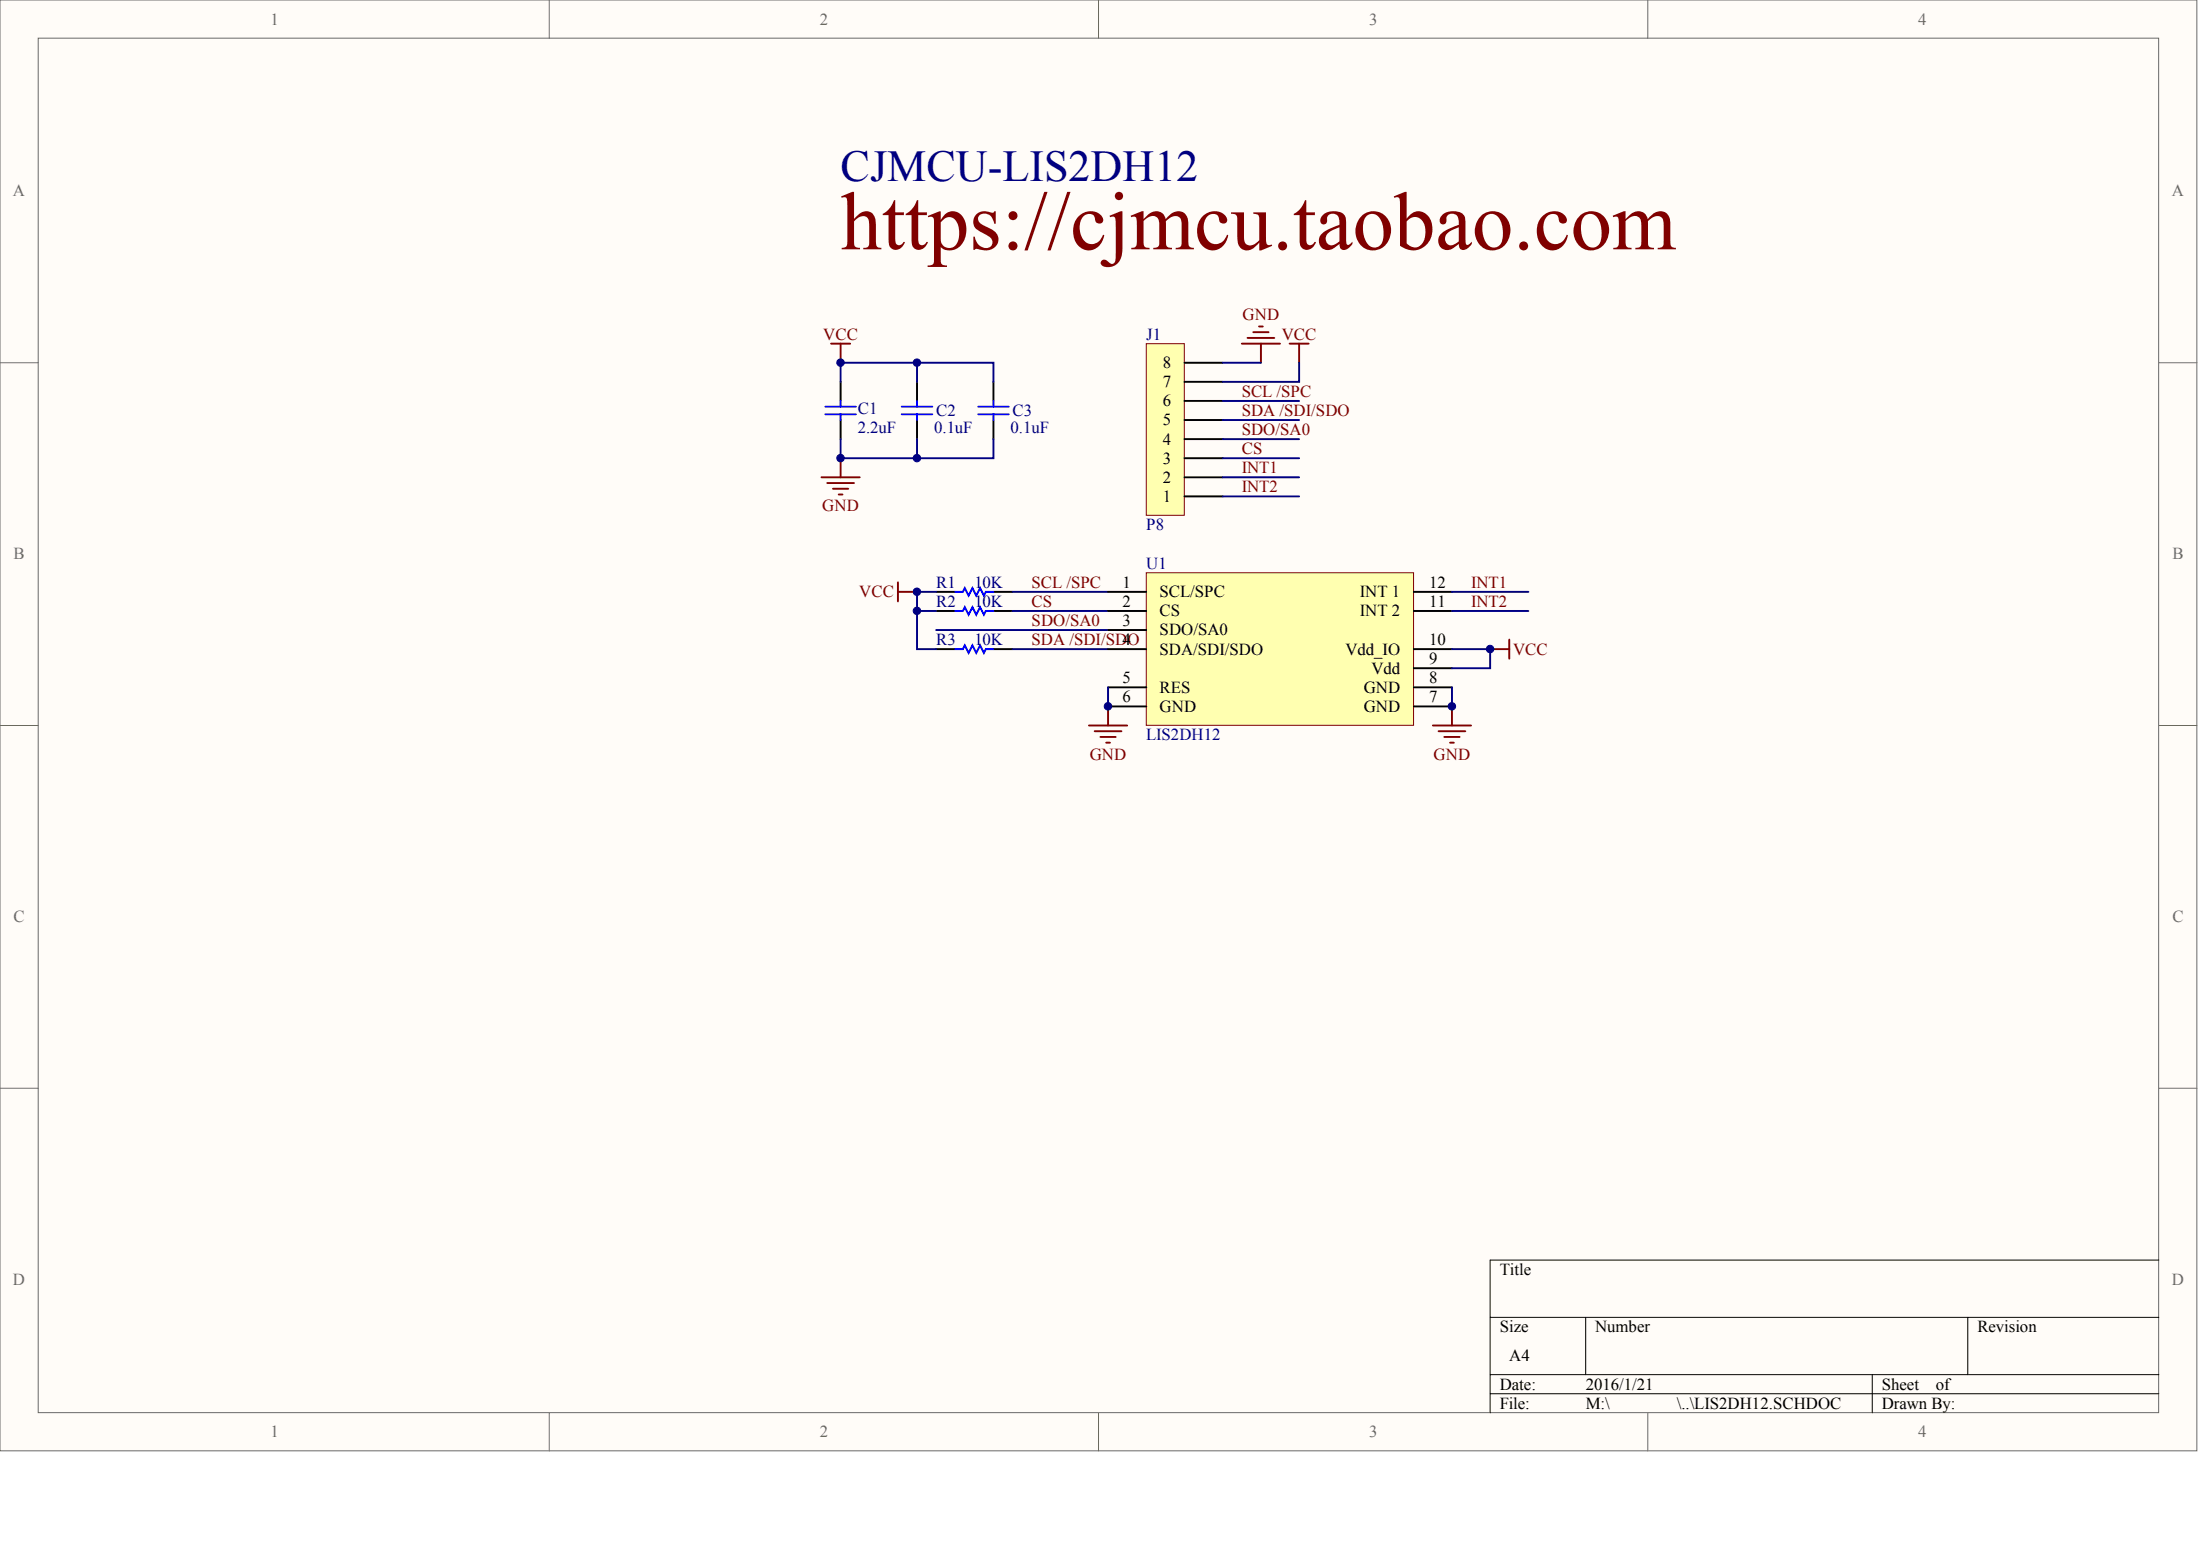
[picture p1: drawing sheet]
<svg xmlns="http://www.w3.org/2000/svg" width="840mm" height="594mm" viewBox="0 0 840 594" stroke-linecap="round" stroke-linejoin="round" font-family="sans-serif">
<g fill="#fffcf8" stroke="#696969" stroke-width=".38">
<path d="M0 0h838.4v553.6h-838.4z"/>
<path d="M14.6 14.6h809.2v524.4h-809.2z"/>
</g>
<path d="M209.6 0v14.6M419.2 0v14.6M628.9 0v14.6M0 138.4h14.6M823.9 138.4h14.6M0 276.8h14.6M823.9 276.8h14.6M0 415.2h14.6M823.9 415.2h14.6M209.6 539.1v14.5M419.2 539.1v14.5M628.9 539.1v14.5" fill="none" stroke="#696969" stroke-width=".38"/>
<path d="M823.9 480.8h-255.2v58.3M568.7 502.6h255.2M605.2 502.6v21.9M751 502.6v21.9M568.7 524.5h255.2M568.7 531.8h255.2M714.5 524.5v14.6" fill="none" stroke="#000" stroke-width=".38"/>
<path d="M320.8 145.7v7.3M350 145.7v7.3M320.8 160.3v7.2M350 160.3v7.2M357.3 233.1h7.3M357.3 225.8h7.3M379.1 233.1h7.3M379.1 225.8h7.3M357.3 247.7h7.3M379.1 247.7h7.3" fill="none" stroke="#000" stroke-width=".73"/>
<path d="M315 155.2h11.6M315 158.1h11.6M320.8 153v2.2M320.8 158.1v2.2M344.1 155.2h11.7M344.1 158.1h11.7M350 153v2.2M350 158.1v2.2M364.6 233.1h2.9l.7-1.4 1.5 2.9 1.4-2.9 1.5 2.9 1.4-2.9 1.5 2.9 .7-1.5h2.9M364.6 225.8h2.9l.7-1.4 1.5 2.9 1.4-2.9 1.5 2.9 1.4-2.9 1.5 2.9 .7-1.5h2.9M364.6 247.7h2.9l.7-1.5 1.5 2.9 1.4-2.9 1.5 2.9 1.4-2.9 1.5 2.9 .7-1.4h2.9" fill="none" stroke="#00f" stroke-width=".73"/>
<path d="M317.2 131.1h7.3M320.8 131.1v7.3M320.8 174.8v7.3M313.5 182.1h14.6M315.7 184.3h10.2M317.9 186.5h5.8M320.1 188.7h1.4" fill="none" stroke="#800000" stroke-width=".73"/>
<path d="M386.4 233.1h36.5M386.4 225.8h36.5M357.3 240.4h65.6M386.4 247.7h36.5" fill="none" stroke="#000080" stroke-width=".73"/>
<path d="M437.5 131.1h14.5v65.5h-14.5z" fill="#ffffb0" stroke="#800000" stroke-width=".38"/>
<path d="M452.1 138.4h14.5M452.1 153h14.5M452.1 145.7h14.5M452.1 174.8h14.5M452.1 167.5h14.5M452.1 160.3h14.5M452.1 189.4h14.5M452.1 182.1h14.5" fill="none" stroke="#000" stroke-width=".73"/>
<path d="M473.9 131.1h14.6M476.1 128.9h10.2M478.3 126.8h5.8M480.5 124.6h1.4M481.2 131.1v7.3M492.2 131.1h7.2M495.8 131.1v7.3" fill="none" stroke="#800000" stroke-width=".73"/>
<path d="M466.6 138.4h14.6M495.8 138.4v7.3h-29.2M466.6 153h29.2M466.6 160.3h29.2M466.6 167.5h29.2M466.6 174.8h29.2M466.6 182.1h29.2M466.6 189.4h29.2" fill="none" stroke="#000080" stroke-width=".73"/>
<path d="M437.5 218.5h102v58.2h-102z" fill="#ffffb0" stroke="#800000" stroke-width=".38"/>
<g fill="none" stroke="#000" stroke-width=".73">
<path d="M379.1 145.7v7.3M379.1 160.3v7.2M422.9 225.8h14.6M422.9 233.1h14.6M539.5 225.8h14.6M539.5 233.1h14.6M422.9 240.4h14.6M422.9 247.7h14.6M539.5 247.7h14.6M539.5 255h14.6M422.9 262.2h14.6M422.9 269.5h14.6"/>
<path d="M539.5 262.2h14.6M539.5 269.5h14.6"/>
</g>
<g fill="none" stroke="#800000" stroke-width=".73">
<path d="M342.7 222.2v7.3M342.7 225.8h7.3M568.7 247.7h7.3M576 244v7.3M415.6 276.8h14.6M417.8 279h10.2M422.9 269.5v7.3M546.8 276.8h14.6M549 279h10.2M554.1 269.5v7.3M420 281.2h5.8M422.2 283.4h1.4"/>
<path d="M551.2 281.2h5.8M553.4 283.4h1.5"/>
</g>
<path d="M350 138.4h29.1v7.3M320.8 145.7v-7.3h29.2v7.3M320.8 167.5v7.3h29.2v-7.3M379.1 167.5v7.3h-29.1M350 233.1v14.6h7.3M357.3 225.8h-7.3v7.3h7.3M554.1 233.1h29.2M554.1 225.8h29.2M554.1 247.7h14.6v7.3h-14.6M422.9 262.2v7.3M554.1 262.2v7.3" fill="none" stroke="#000080" stroke-width=".73"/>
<path d="M373.3 155.2h11.7M373.3 158.1h11.7M379.1 153v2.2M379.1 158.1v2.2" fill="none" stroke="#00f" stroke-width=".73"/>
<g fill="#000080" stroke="#000080" stroke-width=".38">
<circle cx="320.8" cy="174.8" r="1.42"/>
<circle cx="320.8" cy="138.4" r="1.42"/>
<circle cx="349.9" cy="233.1" r="1.42"/>
<circle cx="349.9" cy="225.8" r="1.42"/>
<circle cx="349.9" cy="174.8" r="1.42"/>
<circle cx="349.9" cy="138.4" r="1.42"/>
<circle cx="422.9" cy="269.5" r="1.42"/>
<circle cx="554.1" cy="269.5" r="1.42"/>
<circle cx="568.7" cy="247.6" r="1.42"/>
</g>
<text font-size="31.5" fill="#800000" x="320.8" y="95.1">https://cjmcu.taobao.com</text>
<text font-size="16.8" fill="#000080" x="320.8" y="68.9">CJMCU-LIS2DH12</text>
<g font-size="6.4" fill="#696969">
<text x="103.2" y="9.3">1</text>
<text x="312.9" y="9.3">2</text>
<text x="522.5" y="9.3">3</text>
<text x="732.1" y="9.3">4</text>
<text x="5" y="74.9">A</text>
<text x="828.9" y="74.9">A</text>
<text x="5.2" y="213.3">B</text>
<text x="829.1" y="213.3">B</text>
<text x="5.2" y="351.7">C</text>
<text x="829.1" y="351.7">C</text>
<text x="5" y="490.1">D</text>
<text x="828.9" y="490.1">D</text>
<text x="103.2" y="548.4">1</text>
<text x="312.9" y="548.4">2</text>
<text x="522.5" y="548.4">3</text>
<text x="732.1" y="548.4">4</text>
</g>
<g font-size="6.4" fill="#800000">
<text x="474.2" y="122.3">GND</text>
<text x="314.2" y="129.5">VCC</text>
<text x="489.2" y="129.5">VCC</text>
<text x="473.9" y="151.4">SCL /SPC</text>
<text x="473.9" y="158.7">SDA /SDI/SDO</text>
<text x="473.9" y="166">SDO/SA0</text>
<text x="473.9" y="173.3">CS</text>
<text x="473.9" y="180.5">INT1</text>
<text x="473.9" y="187.8">INT2</text>
<text x="313.8" y="195.1">GND</text>
<text x="328" y="227.9">VCC</text>
<text x="393.7" y="224.3">SCL /SPC</text>
<text x="561.4" y="224.3">INT1</text>
<text x="393.7" y="231.5">CS</text>
<text x="561.4" y="231.5">INT2</text>
<text x="393.7" y="238.8">SDO/SA0</text>
<text x="393.7" y="246.1">SDA /SDI/SDO</text>
<text x="577.5" y="249.7">VCC</text>
<text x="415.9" y="289.8">GND</text>
<text x="547.1" y="289.8">GND</text>
</g>
<g font-size="6.4" fill="#000080">
<text x="437.5" y="129.5">J1</text>
<text x="327.4" y="158">C1</text>
<text x="357.3" y="158.7">C2</text>
<text x="386.4" y="158.7">C3</text>
<text x="327.4" y="165.2">2.2uF</text>
<text x="356.5" y="165.2">0.1uF</text>
<text x="385.7" y="165.2">0.1uF</text>
<text x="437.5" y="202.4">P8</text>
<text x="437.5" y="217">U1</text>
<text x="357.3" y="224.3">R1</text>
<text x="371.8" y="224.3">10K</text>
<text x="357.3" y="231.5">R2</text>
<text x="371.8" y="231.5">10K</text>
<text x="357.3" y="246.1">R3</text>
<text x="371.8" y="246.1">10K</text>
<text x="437.5" y="282.5">LIS2DH12</text>
</g>
<g font-size="6.4">
<text x="443.7" y="140.5">8</text>
<text x="443.7" y="147.8">7</text>
<text x="443.7" y="155">6</text>
<text x="443.7" y="162.3">5</text>
<text x="443.7" y="169.6">4</text>
<text x="443.7" y="176.9">3</text>
<text x="443.7" y="184.2">2</text>
<text x="443.7" y="191.5">1</text>
<text x="428.4" y="224.3">1</text>
<text x="442.6" y="227.9">SCL/SPC</text>
<text x="519" y="227.9">INT 1</text>
<text x="545.4" y="224.3">12</text>
<text x="428.4" y="231.5">2</text>
<text x="545.4" y="231.5">11</text>
<text x="428.4" y="238.8">3</text>
<text x="442.6" y="235.2">CS</text>
<text x="519" y="235.2">INT 2</text>
<text x="442.6" y="242.5">SDO/SA0</text>
<text x="428.4" y="246.1">4</text>
<text x="442.6" y="249.7">SDA/SDI/SDO</text>
<text x="513.4" y="249.7">Vdd_IO</text>
<text x="545.4" y="246.1">10</text>
<text x="523.4" y="257">Vdd</text>
<text x="545.4" y="253.4">9</text>
<text x="428.4" y="260.7">5</text>
<text x="545.4" y="260.7">8</text>
<text x="428.4" y="268">6</text>
<text x="442.6" y="264.3">RES</text>
<text x="520.4" y="264.3">GND</text>
<text x="545.4" y="268">7</text>
<text x="442.6" y="271.6">GND</text>
<text x="520.4" y="271.6">GND</text>
<text x="572.4" y="486.5">Title</text>
<text x="572.4" y="508.4">Size</text>
<text x="608.8" y="508.4">Number</text>
<text x="754.6" y="508.4">Revision</text>
<text x="576" y="519.3">A4</text>
<text x="572.4" y="530.2">Date:</text>
<text x="605.2" y="530.2">2016/1/21</text>
<text x="718.2" y="530.2">Sheet</text>
<text x="738.8" y="530.2">of</text>
<text x="572.4" y="537.5">File:</text>
<text x="605.2" y="537.5">M:\</text>
<text x="640" y="537.5">\..\LIS2DH12.SCHDOC</text>
<text x="718.2" y="537.5">Drawn By:</text>
</g>
</svg>
